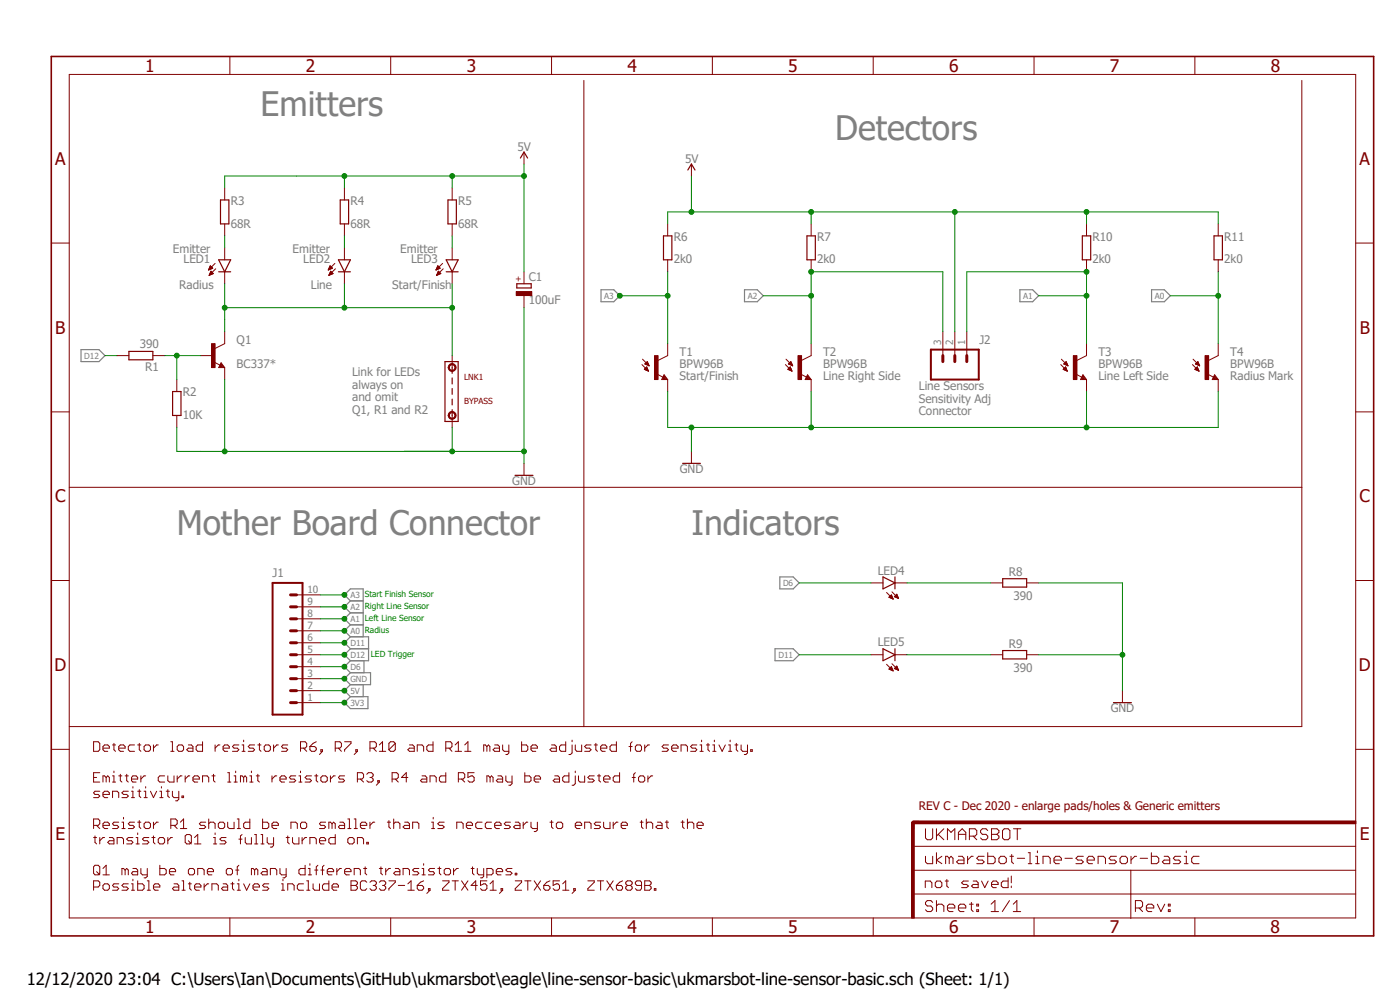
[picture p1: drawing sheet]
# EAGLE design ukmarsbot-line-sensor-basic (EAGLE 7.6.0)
CNAME: UKMARSBOT; CREVISION: v1.2; DESIGNER: Ian Butterworth

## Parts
C1  100uF  CPOL-EUE2.5-7  [E2,5-7]
J1  CONN_10"  [1X10]
J2  CONN_03  [1X03]
LED1  SFH4550  LED5MM  [LED_5MM]
LED2  SFH4550  LED5MM  [LED_5MM]
LED3  SFH4550  LED5MM  [LED_5MM]
LED4  LED3MM  [LED_3MM]
LED5  LED3MM  [LED_3MM]
LNK1  BYPASS  LINK  [LINK-03]
Q1  BC337*  TRANS_NPN  [TO92-EBC]
R1  390  R-EU_0207/7  [0207/7]
R2  10K  R-EU_0207/7  [0207/7]
R3  68R  R-EU_0207/7  [0207/7]
R4  68R  R-EU_0207/7  [0207/7]
R5  68R  R-EU_0207/7  [0207/7]
R6  2k0  R-EU_0207/7  [0207/7]
R7  2k0  R-EU_0207/7  [0207/7]
R8  390  R-EU_0207/7  [0207/7]
R9  390  R-EU_0207/7  [0207/7]
R10  2k0  R-EU_0207/7  [0207/7]
R11  2k0  R-EU_0207/7  [0207/7]
T1  BPW96B  PHOTOTRANSISTOR5MM  [PHOTOTRANSISTOR_5MM]
T2  BPW96B  PHOTOTRANSISTOR5MM  [PHOTOTRANSISTOR_5MM]
T3  BPW96B  PHOTOTRANSISTOR5MM  [PHOTOTRANSISTOR_5MM]
T4  BPW96B  PHOTOTRANSISTOR5MM  [PHOTOTRANSISTOR_5MM]

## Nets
3V3: J1.1
5V [power]: C1.+ J1.2 J2.2 R3.2 R4.2 R5.2 R6.1 R7.1 R10.1 R11.1
A0: J1.7 R11.2 T4.C
A1: J1.8 J2.1 R10.2 T3.C
A2: J1.9 J2.3 R7.2 T2.C
A3: J1.10 R6.2 T1.C
D6: J1.4 LED4.A
D11: J1.6 LED5.A
D12: J1.5 R1.2
GND [power]: C1.- J1.3 LNK1.2 Q1.E R2.1 R8.1 R9.1 T1.E T2.E T3.E T4.E
N$1: Q1.B R1.1 R2.2
N$2 [emitters]: LED1.K(C) LED2.K(C) LED3.K(C) LNK1.1 Q1.C
N$3: LED5.K(C) R9.2
N$4: LED4.K(C) R8.2
N$5 [emitters]: LED1.A R3.1
N$6 [emitters]: LED2.A R4.1
N$7 [emitters]: LED3.A R5.1

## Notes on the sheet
- Emitters
- Detectors
- Radius | Line | Start/Finish
- Link for LEDs 
  always on
  and omit 
  Q1, R1 and R2
- Start/Finish | Line Right Side | Line Left Side | Radius Mark
- Line Sensors
  Sensitivity Adj
  Connector
- Mother Board Connector | Indicators
- Start Finish Sensor
- Right Line Sensor
- Left Line Sensor
- Radius
- LED Trigger
- REV B - Nov 2020 - enlarge pads/holes
- Detector load resistors R6, R7, R10 and R11 may be adjusted for sensitivity.
  
  Emitter current limit resistors R3, R4 and R5 may be adjusted for 
  sensitivity.
  
  Resistor R1 should be no smaller than is neccesary to ensure that the 
  transistor Q1 is fully turned on.
  
  Q1 may be one of many different transistor types. 
  Possible alternatives include BC337-16, ZTX451, ZTX651, ZTX689B.
